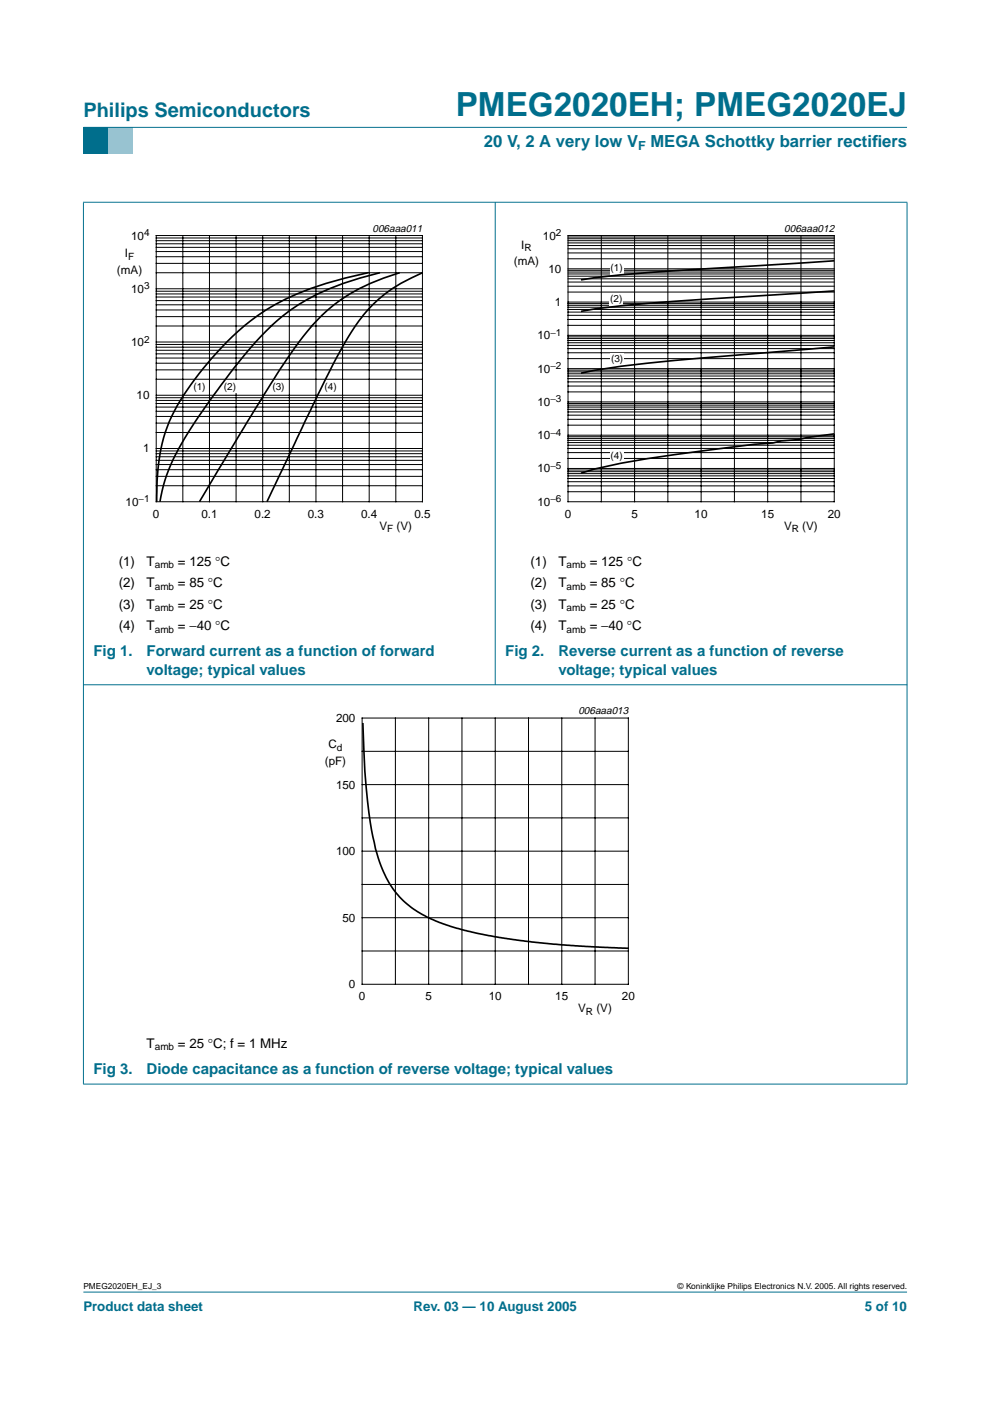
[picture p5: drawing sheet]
<svg xmlns="http://www.w3.org/2000/svg" width="210mm" height="297mm" viewBox="0 0 210 297" stroke-linecap="round" stroke-linejoin="round" font-family="sans-serif">
<path d="M17.7 273.9h174.6z" fill="#006e8c" stroke="#006e8c" stroke-width=".21"/>
<path d="M17.7 27h5.3v5.6h-5.3z" fill-rule="evenodd" fill="#006e8c"/>
<path d="M23 27h5.3v5.6h-5.3z" fill-rule="evenodd" fill="#96c4d6"/>
<g fill="#006e8c" stroke="#006e8c" stroke-width=".21">
<path d="M17.7 27h174.6z"/>
<path d="M17.7 42.9v186.9z"/>
<path d="M105 42.8v102.4z"/>
<path d="M192.3 42.9v186.9z"/>
<path d="M17.6 42.9h174.8z"/>
<path d="M17.6 145.2h174.8z"/>
<path d="M17.6 229.9h174.8z"/>
</g>
<path d="M20.4 47.1h81.9v66.3h-81.9z" fill="none" stroke="#fff" stroke-width=".21"/>
<g fill="none" stroke="#000" stroke-width=".21">
<path d="M33.1 49.9h56.5v56.5h-56.5zM33.1 57.8h56.5M33.1 55.8h56.5M33.1 54.4h56.5M33.1 53.3h56.5M33.1 52.4h56.5M33.1 51.7h56.5M33.1 51h56.5M33.1 50.5h56.5M38.8 49.9v56.5M44.4 49.9v56.5M50.1 49.9v56.5"/>
<path d="M55.7 49.9v56.5M61.3 49.9v56.5M67 49.9v56.5M72.6 49.9v56.5M78.3 49.9v56.5M83.9 49.9v56.5M33.1 78.4h56.5M33.1 77h56.5M33.1 75.9h56.5M33.1 75h56.5M33.1 74.3h56.5M33.1 73.6h56.5"/>
<path d="M33.1 73h56.5M33.1 72.5h56.5M33.1 69.1h56.5M33.1 67.1h56.5M33.1 65.7h56.5M33.1 64.6h56.5M33.1 63.7h56.5M33.1 63h56.5M33.1 62.3h56.5M33.1 61.7h56.5M33.1 61.2h56.5M33.1 99.6h56.5"/>
<path d="M33.1 98.5h56.5M33.1 97.6h56.5M33.1 96.8h56.5M33.1 96.2h56.5M33.1 95.6h56.5M33.1 95.1h56.5M33.1 91.7h56.5M33.1 89.7h56.5M33.1 88.3h56.5M33.1 87.2h56.5M33.1 86.3h56.5M33.1 85.6h56.5"/>
<path d="M33.1 84.9h56.5M33.1 84.3h56.5M33.1 83.8h56.5M33.1 80.4h56.5M33.1 103h56.5M33.1 101h56.5"/>
</g>
<g fill="#fff">
<path d="M40.9 80.7h2.8v2.6h-2.8z"/>
<path d="M47.4 80.7h2.8v2.6h-2.8z"/>
<path d="M57.6 80.7h2.9v2.6h-2.9z"/>
<path d="M68.7 80.7h2.8v2.6h-2.8z"/>
</g>
<path d="M78.1 57.8a64.8 64.8 0 0 0-21.7 7.9 61.4 61.4 0 0 0-16.7 17 33.8 33.8 0 0 0-6.4 20.3l-.1 3.4M80.6 57.8a53.4 53.4 0 0 0-19 7.9l-4.1 3.4a128 128 0 0 0-15.4 19.2 45.6 45.6 0 0 0-8 17l-.2 1.1M84.8 57.8a37.4 37.4 0 0 0-16.8 9.3l-1.9 2a149.3 149.3 0 0 0-13 19.2l-10.8 18.1M89.6 57.8a32.2 32.2 0 0 0-17 15.8l-5.2 10.2-10.8 22.6" fill="none" stroke="#000" stroke-width=".35"/>
<g fill="none" stroke="#000" stroke-width=".21">
<path d="M120.4 49.9h56.5v56.5h-56.5zM120.4 59.8h56.5M120.4 59.1h56.5M120.4 58.6h56.5M120.4 58.1h56.5M120.4 57.7h56.5M120.4 57.3h56.5M120.4 57h56.5M120.4 54.9h56.5M120.4 53.6h56.5M120.4 52.7h56.5M120.4 52.1h56.5"/>
<path d="M120.4 51.5h56.5M120.4 51h56.5M120.4 50.6h56.5M120.4 50.3h56.5M127.5 49.9v56.5M134.5 49.9v56.5M141.6 49.9v56.5M148.7 49.9v56.5M155.7 49.9v56.5M162.8 49.9v56.5M169.8 49.9v56.5M120.4 79.7h56.5"/>
<path d="M120.4 79.3h56.5M120.4 78.8h56.5M120.4 78.5h56.5M120.4 78.2h56.5M120.4 76h56.5M120.4 74.8h56.5M120.4 73.9h56.5M120.4 73.2h56.5M120.4 72.7h56.5M120.4 72.2h56.5M120.4 71.8h56.5M120.4 71.4h56.5"/>
<path d="M120.4 71.1h56.5M120.4 69h56.5M120.4 67.7h56.5M120.4 66.9h56.5M120.4 66.2h56.5M120.4 65.6h56.5M120.4 65.1h56.5M120.4 64.7h56.5M120.4 64.4h56.5M120.4 64h56.5M120.4 61.9h56.5M120.4 60.7h56.5"/>
<path d="M120.4 99.7h56.5M120.4 99.3h56.5M120.4 97.2h56.5M120.4 96h56.5M120.4 95.1h56.5M120.4 94.4h56.5M120.4 93.8h56.5M120.4 93.4h56.5M120.4 93h56.5M120.4 92.6h56.5M120.4 92.3h56.5M120.4 90.1h56.5"/>
<path d="M120.4 88.9h56.5M120.4 88h56.5M120.4 87.3h56.5M120.4 86.8h56.5M120.4 86.3h56.5M120.4 85.9h56.5M120.4 85.5h56.5M120.4 85.2h56.5M120.4 83.1h56.5M120.4 81.8h56.5M120.4 81h56.5M120.4 80.3h56.5"/>
<path d="M120.4 104.3h56.5M120.4 103h56.5M120.4 102.1h56.5M120.4 101.4h56.5M120.4 100.9h56.5M120.4 100.4h56.5M120.4 100h56.5"/>
</g>
<path d="M107.7 47.1h81.9v66.3h-81.9z" fill="none" stroke="#fff" stroke-width=".21"/>
<g fill="#fff">
<path d="M129.3 55.6h2.9v2.6h-2.9z"/>
<path d="M129.3 62.3h2.8v2.5h-2.8z"/>
<path d="M129.4 75h2.9v2.5h-2.9z"/>
<path d="M129.3 95.6h2.9v2.5h-2.9z"/>
</g>
<path d="M176.9 55.3l-28.3 1.7a298.9 298.9 0 0 0-25.4 2.3M176.9 73.5l-28.3 2.4a238.2 238.2 0 0 0-25.4 3.2M176.9 61.7l-28.3 1.8a270.7 270.7 0 0 0-25.4 2.5M176.9 92l-5.7 .7-1.9 .5-3.7 .3-1.7 .4-4 .3-5.6 .7a405.9 405.9 0 0 0-22.6 3.3l-5.7 1.3-2.8 .8M76.9 153.3a137.7 137.7 0 0 0 2.2 24.1 25.4 25.4 0 0 0 5.3 12.4 25.3 25.3 0 0 0 12.5 7l6.8 1.6 9 1.3 9.3 .8 11.3 .5" fill="none" stroke="#000" stroke-width=".35"/>
<path d="M64.1 149.4h81.8v66.3h-81.8z" fill="none" stroke="#fff" stroke-width=".21"/>
<g fill="none" stroke="#000" stroke-width=".21">
<path d="M76.8 152.2h56.4v56.5h-56.4zM76.8 159.3h56.4M83.8 152.2v56.5M90.9 152.2v56.5M97.9 152.2v56.5M105 152.2v56.5M112.1 152.2v56.5M119.1 152.2v56.5M126.2 152.2v56.5M76.8 173.4h56.4M76.8 166.4h56.4M76.8 194.6h56.4"/>
<path d="M76.8 187.5h56.4M76.8 180.5h56.4M76.8 201.6h56.4"/>
</g>
<text font-size="7.1" fill="#006e8c" x="96.6" y="24.7">PMEG2020EH; PMEG2020EJ</text>
<text font-size="4.2" fill="#006e8c" x="17.7" y="24.9">Philips Semiconductors</text>
<g font-size="3.5" fill="#006e8c">
<text x="102.6" y="31.1">20 V, 2 A very low V</text>
<text x="137.9" y="31.1">MEGA Schottky barrier rectif</text>
<text x="184.9" y="31.1">iers</text>
</g>
<g font-size="3.2" fill="#006e8c">
<text x="19.8" y="139.2">Fig 1.</text>
<text x="31.1" y="143.1">voltage; typical values</text>
<text x="31.1" y="139.2">Forward current as a function of forward</text>
<text x="107.1" y="139.2">Fig 2.</text>
<text x="118.4" y="143.1">voltage; typical values</text>
<text x="118.4" y="139.2">Reverse current as a function of reverse</text>
<text x="19.8" y="227.7">Fig 3.</text>
<text x="31.1" y="227.7">Diode capacitance as a function of reverse voltage; typical values</text>
</g>
<g font-size="2.8">
<text x="25.2" y="119.9">(1)</text>
<text x="31.1" y="119.9">T</text>
<text x="37.7" y="119.9">= 125 °C</text>
<text x="112.5" y="119.9">(1)</text>
<text x="118.4" y="119.9">T</text>
<text x="125" y="119.9">= 125 °C</text>
<text x="25.2" y="124.5">(2)</text>
<text x="31.1" y="124.5">T</text>
<text x="37.7" y="124.5">= 85 °C</text>
<text x="112.5" y="124.5">(2)</text>
<text x="118.4" y="124.5">T</text>
<text x="125" y="124.5">= 85 °C</text>
<text x="25.2" y="129.1">(3)</text>
<text x="31.1" y="129.1">T</text>
<text x="37.7" y="129.1">= 25 °C</text>
<text x="112.5" y="129.1">(3)</text>
<text x="118.4" y="129.1">T</text>
<text x="125" y="129.1">= 25 °C</text>
<text x="25.2" y="133.7">(4)</text>
<text x="31.1" y="133.7">T</text>
<text x="37.7" y="133.7">= −40 °C</text>
<text x="112.5" y="133.7">(4)</text>
<text x="118.4" y="133.7">T</text>
<text x="125" y="133.7">= −40 °C</text>
<text x="31.1" y="222.2">T</text>
<text x="37.7" y="222.2">= 25 °C; f = 1 MHz</text>
</g>
<g font-size="2.8" fill="#006e8c">
<text x="17.7" y="278">Product data sheet</text>
<text x="87.7" y="278">Rev. 03 — 10 August 2005</text>
<text x="183.4" y="278">5 of 10</text>
</g>
<text font-size="2.6" fill="#006e8c" x="135.3" y="31.8">F</text>
<g font-size="2.5">
<text x="27.8" y="50.8">10</text>
<text x="110.5" y="52.8">I</text>
<text x="115.1" y="50.8">10</text>
<text x="24.8" y="58">(mA)</text>
<text x="26.5" y="54.6">I</text>
<text x="108.9" y="56.3">(mA)</text>
<text x="116.3" y="57.8">10</text>
<text x="27.8" y="62.1">10</text>
<text x="117.7" y="64.9">1</text>
<text x="113.9" y="71.9">10</text>
<text x="27.8" y="73.4">10</text>
<text x="113.9" y="79">10</text>
<text x="29" y="84.6">10</text>
<text x="113.9" y="86.1">10</text>
<text x="30.3" y="95.9">1</text>
<text x="113.9" y="93.1">10</text>
<text x="113.9" y="100.2">10</text>
<text x="26.6" y="107.2">10</text>
<text x="113.9" y="107.2">10</text>
<text x="32.4" y="109.8">0</text>
<text x="42.7" y="109.8">0.1</text>
<text x="54" y="109.8">0.2</text>
<text x="65.3" y="109.8">0.3</text>
<text x="76.6" y="109.8">0.4</text>
<text x="80.5" y="112.3">V</text>
<text x="84.1" y="112.3">(V)</text>
<text x="87.9" y="109.8">0.5</text>
<text x="119.7" y="109.8">0</text>
<text x="133.9" y="109.8">5</text>
<text x="147.3" y="109.8">10</text>
<text x="161.4" y="109.8">15</text>
<text x="166.2" y="112.3">V</text>
<text x="170.1" y="112.3">(V)</text>
<text x="175.5" y="109.8">20</text>
<text x="71.2" y="153.1">200</text>
<text x="69.7" y="158.6">C</text>
<text x="68.9" y="162.1">(pF)</text>
<text x="71.2" y="167.2">150</text>
<text x="71.2" y="181.3">100</text>
<text x="72.6" y="195.4">50</text>
<text x="74" y="209.5">0</text>
<text x="76.1" y="212.1">0</text>
<text x="90.2" y="212.1">5</text>
<text x="103.6" y="212.1">10</text>
<text x="117.7" y="212.1">15</text>
<text x="122.6" y="214.6">V</text>
<text x="126.5" y="214.6">(V)</text>
<text x="131.8" y="212.1">20</text>
</g>
<g font-size="2.2">
<text x="79" y="49.1">006aaa011</text>
<text x="166.3" y="49.1">006aaa012</text>
<text x="122.6" y="151.4">006aaa013</text>
</g>
<g font-size="2.1">
<text x="30.5" y="50">4</text>
<text x="111.2" y="53.3">R</text>
<text x="117.8" y="50">2</text>
<text x="27.2" y="55.1">F</text>
<text x="129.5" y="57.4">(1)</text>
<text x="30.5" y="61.3">3</text>
<text x="129.4" y="64">(2)</text>
<text x="116.7" y="71.2">−1</text>
<text x="30.5" y="72.6">2</text>
<text x="129.5" y="76.8">(3)</text>
<text x="41" y="82.7">(1)</text>
<text x="47.5" y="82.7">(2)</text>
<text x="57.8" y="82.7">(3)</text>
<text x="68.8" y="82.7">(4)</text>
<text x="116.7" y="78.3">−2</text>
<text x="116.7" y="85.3">−3</text>
<text x="116.7" y="92.4">−4</text>
<text x="116.7" y="99.4">−5</text>
<text x="129.5" y="97.4">(4)</text>
<text x="29.4" y="106.5">−1</text>
<text x="116.7" y="106.5">−6</text>
<text x="82.1" y="112.8">F</text>
<text x="167.9" y="112.8">R</text>
<text x="32.8" y="120.4">amb</text>
<text x="32.8" y="125">amb</text>
<text x="120.1" y="120.4">amb</text>
<text x="120.1" y="125">amb</text>
<text x="32.8" y="129.6">amb</text>
<text x="120.1" y="129.6">amb</text>
<text x="32.8" y="134.2">amb</text>
<text x="120.1" y="134.2">amb</text>
<text x="71.4" y="159.1">d</text>
<text x="124.2" y="215.1">R</text>
<text x="32.8" y="222.7">amb</text>
</g>
<g font-size="1.8">
<text x="17.7" y="273.4">PMEG2020EH_EJ_3</text>
<text x="143.7" y="273.4">© Koninklijke Philips Electronics N.V. 2005. All rights reserved.</text>
</g>
</svg>
